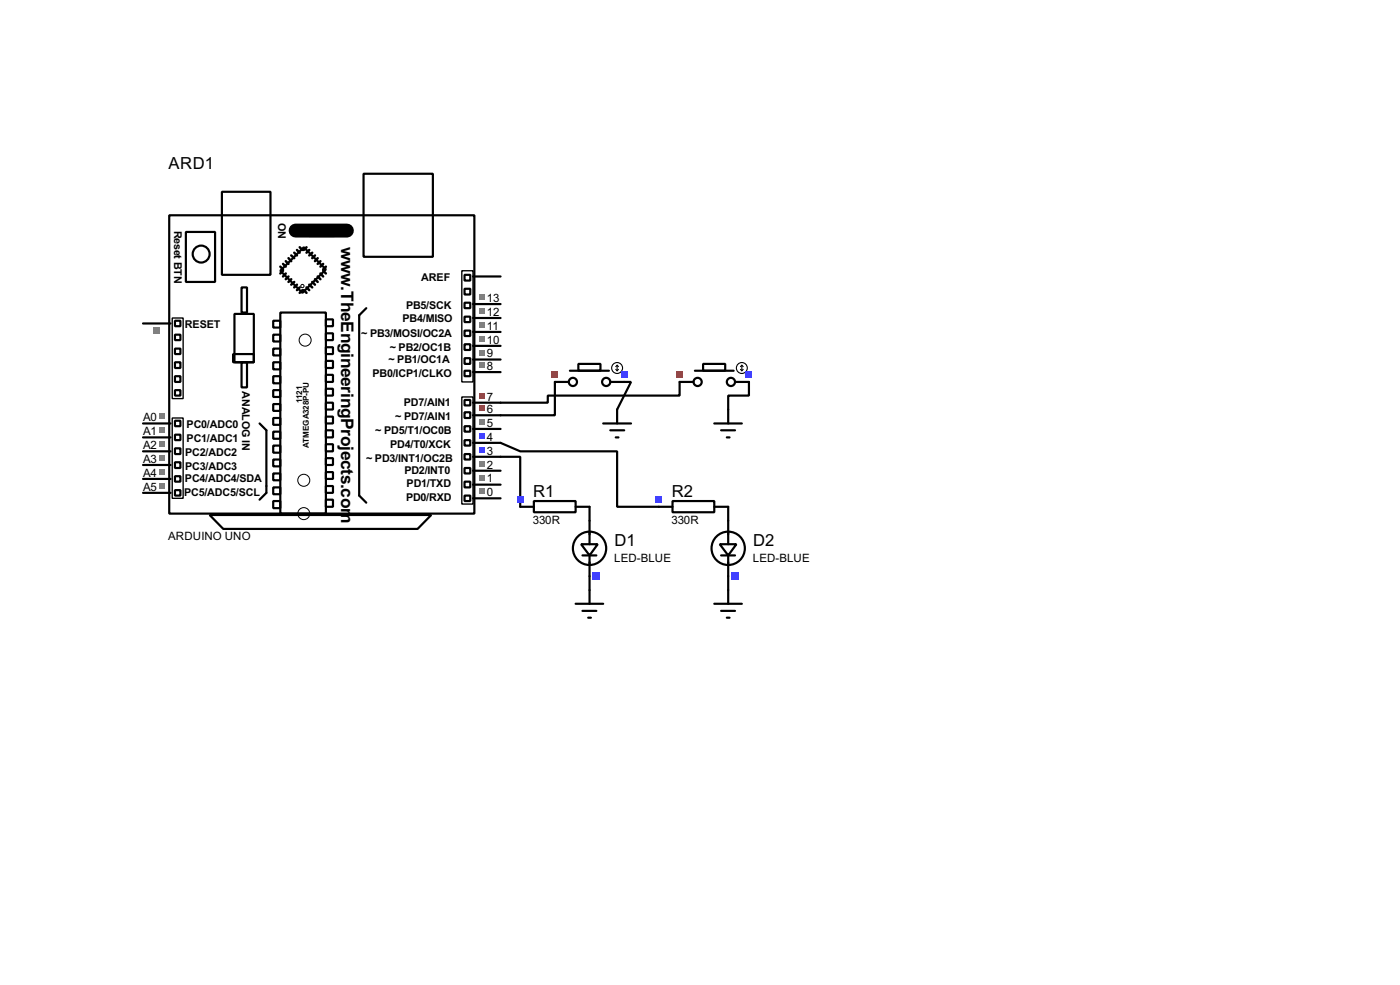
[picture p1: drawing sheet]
<svg xmlns="http://www.w3.org/2000/svg" width="256mm" height="180mm" viewBox="0 0 256 180" stroke-linecap="round" stroke-linejoin="round" font-family="sans-serif">
<g fill="none" stroke="#000" stroke-width=".4">
<path d="M31 39.4h55.9v54.6h-55.9zM40.7 35.1h8.9v15.2h-8.9zM66.6 31.8h12.7v15.2h-12.7zM26.2 59.2h5.1M32.1 58.7h1v1h-1zM34.1 42.5h5.3v9.1h-5.3zM43 57.5h3.5v8.8h-3.5zM44.3 52.6h1v4.6h-1zM50.1 58.7h1.3v1.3h-1.3zM51.4 57.2h8.3v36.8h-8.3zM55.7 45.3l4 4-4.3 4.3-4-4zM56.7 41.2h4.6v2h-4.6z"/>
<path d="M59.7 58.5h1.3v1.2h-1.3zM67.1 56.4l-1.3 1.3v33l1.3 1.3M85.1 50.3h1.1v1.1h-1.1zM85.1 55.4h1.1v1h-1.1zM85.1 58h1.1v1h-1.1zM85.1 52.9h1.1v1h-1.1zM86.7 58.2h5M86.7 55.7h5M86.7 50.6h5M26.2 77.5h5.1M32.1 61.3h1v1h-1zM32.1 66.3h1v1.1h-1z"/>
<path d="M32.1 71.4h1v1h-1zM32.1 68.9h1v1h-1zM32.1 63.8h1v1h-1zM32.1 77h1v1h-1zM32.1 79.6h1v1h-1zM42.7 64.8h3.8v1.5h-3.8zM44.3 66.3h1v4.6h-1zM47.6 77.5l1.2 1.3v11.4l-1.2 1.3M50.1 61.3h1.3v1.2h-1.3zM50.1 63.8h1.3v1.3h-1.3zM50.1 66.3h1.3v1.3h-1.3zM50.1 68.9h1.3v1.3h-1.3z"/>
<path d="M50.1 71.4h1.3v1.3h-1.3zM50.1 74h1.3v1.2h-1.3zM50.1 76.5h1.3v1.3h-1.3zM50.1 79h1.3v1.3h-1.3zM59.7 61h1.3v1.3h-1.3zM59.7 63.6h1.3v1.2h-1.3zM59.7 66.1h1.3v1.3h-1.3zM59.7 68.6h1.3v1.3h-1.3zM59.7 71.2h1.3v1.2h-1.3zM59.7 73.7h1.3v1.3h-1.3zM59.7 76.3h1.3v1.2h-1.3zM59.7 78.8h1.3v1.3h-1.3z"/>
<path d="M85.1 60.5h1.1v1h-1.1zM85.1 63h1.1v1.1h-1.1zM85.1 65.6h1.1v1h-1.1zM85.1 67.9h1.1v1h-1.1zM85.1 73.2h1.1v1h-1.1zM85.1 75.5h1.1v1h-1.1zM85.1 78h1.1v1h-1.1zM86.7 78.5h5M86.7 68.1h5M86.7 65.8h5M86.7 63.3h5M86.7 60.8h5"/>
<path d="M101.7 69.9v6.1h-15M114.4 69.9h1.2l-2.5 5.1M124.5 69.9v2.5h-24.1v1.3h-13.7M137.2 69.9v2.5h-3.8v2.6M26.2 90.2h5.1M26.2 87.7h5.1M26.2 85.1h5.1M26.2 82.6h5.1M26.2 80.1h5.1M32.1 82.1h1v1h-1zM32.1 84.6h1v1.1h-1zM32.1 87.2h1v1h-1z"/>
<path d="M32.1 89.7h1v1h-1zM38.4 94.3h40.6l-2.5 2.5h-35.6zM50.1 81.6h1.3v1.3h-1.3zM50.1 84.1h1.3v1.3h-1.3zM50.1 86.7h1.3v1.2h-1.3zM50.1 89.2h1.3v1.3h-1.3zM50.1 91.7h1.3v1.3h-1.3zM59.7 81.3h1.3v1.3h-1.3zM59.7 83.9h1.3v1.2h-1.3zM59.7 86.4h1.3v1.3h-1.3zM59.7 89h1.3v1.2h-1.3zM59.7 91.5h1.3v1.3h-1.3z"/>
<path d="M85.1 80.6h1.1v1h-1.1zM85.1 83.1h1.1v1h-1.1zM85.1 85.7h1.1v1h-1.1zM85.1 88.2h1.1v1h-1.1zM85.1 90.7h1.1v1h-1.1zM86.7 83.6h8.6v9.2M86.7 81.1h5l3.6 1.5h17.8v10.2h7.6M86.7 91.2h5M86.7 88.7h5M86.7 86.2h5M108 92.8v2.5M133.4 92.8v2.5"/>
<path d="M108 105.5v2.5M133.4 105.5v2.5"/>
<circle cx="36.8" cy="46.5" r="1.55"/>
</g>
<path d="M54.2 42.2h9.4" fill="none" stroke="#000" stroke-width="2.6"/>
<g fill="none" stroke="#000" stroke-width=".45">
<path d="M51.4 48.8l.5 .5M51.9 48.3l.5 .5M51.9 49.6l-.5 .5M52.4 47.8l.5 .5M52.4 50.1l-.5 .5M52.9 47.3l.5 .5M52.9 50.6l-.5 .5M53.4 46.8l.5 .5M53.4 51.1l-.5 .5M53.9 46.3l.5 .5M53.9 51.6l-.5 .5M54.4 45.8l.5 .5"/>
<path d="M54.4 52.1l-.5 .5M54.9 45.3l.5 .5M54.9 52.6l-.5 .5M55.4 53.1l-.5 .5M55.7 53.1l.5 .5M56.2 52.6l.5 .5M56.2 45.3l-.5 .5M56.7 52.1l.5 .5M56.7 45.8l-.5 .5M57.2 51.6l.5 .5M57.2 46.3l-.5 .5M57.7 51.1l.5 .5"/>
<path d="M57.7 46.8l-.5 .5M58.2 50.6l.5 .5M58.2 47.3l-.5 .5M58.7 50.1l.5 .5M58.7 47.8l-.5 .5M59.2 49.6l.5 .5M59.2 48.3l-.5 .5M59.7 48.8l-.5 .5"/>
</g>
<g fill="none" stroke="#000" stroke-width=".18">
<circle cx="55.4" cy="52.4" r=".3"/>
<circle cx="55.9" cy="62.3" r="1.1"/>
<circle cx="55.6" cy="94" r="1.1"/>
<circle cx="55.6" cy="87.9" r="1.1"/>
</g>
<path d="M31.6 58.2h2v14.8h-2zM84.6 49.6h2.1v20.3h-2.1zM31.6 76.5h2v14.7h-2zM84.6 72.7h2.1v19.6h-2.1z" fill="none" stroke="#000" stroke-width=".25"/>
<g fill="#808080">
<path d="M87.8 89.5h1v1h-1z"/>
<path d="M87.8 86.9h1v1h-1z"/>
<path d="M87.8 84.4h1v1h-1z"/>
</g>
<g fill="#4040ff">
<path d="M87.8 81.8h1v1.1h-1z"/>
<path d="M87.8 79.3h1v1h-1z"/>
</g>
<path d="M87.8 76.8h1v1h-1z" fill="#808080"/>
<g fill="#ff4040">
<path d="M87.8 74.2h1v1h-1z"/>
<path d="M87.8 71.9h1v1.1h-1z"/>
</g>
<g fill="#808080">
<path d="M87.8 66.3h1v1.1h-1z"/>
<path d="M87.8 64.1h1v1h-1z"/>
<path d="M87.8 61.5h1v1h-1z"/>
<path d="M87.8 59h1v1h-1z"/>
<path d="M87.8 56.4h1v1.1h-1z"/>
<path d="M87.8 53.9h1v1h-1z"/>
<path d="M29.1 88.4h1.1v1.1h-1.1z"/>
<path d="M29.1 85.9h1.1v1h-1.1z"/>
<path d="M29.1 83.4h1.1v1h-1.1z"/>
<path d="M29.1 80.8h1.1v1h-1.1z"/>
<path d="M29.1 78.3h1.1v1h-1.1z"/>
<path d="M29.1 75.7h1.1v1.1h-1.1z"/>
<path d="M28.1 59.9h1.3v1.2h-1.3z"/>
</g>
<g fill="none" stroke="#000" stroke-width=".4">
<path d="M101.7 69.9h2.5M104.4 67.9h7.2M106 66.6h4v1.3h-4zM111.8 69.9h2.6"/>
<circle cx="104.9" cy="69.9" r=".75"/>
<circle cx="111" cy="69.9" r=".75"/>
</g>
<g fill="none" stroke="#000" stroke-width=".2">
<path d="M112.8 67.6l.3 .3M113.1 66.9v1M113.1 66.9l-.3 .2M113.1 66.9l.2 .2M113.3 67.6l-.2 .3"/>
<circle cx="113" cy="67.4" r="1"/>
</g>
<path d="M101 68h1.3v1.3h-1.3z" fill="#ff4040"/>
<path d="M113.7 68h1.3v1.3h-1.3z" fill="#4040ff"/>
<g fill="none" stroke="#000" stroke-width=".4">
<path d="M124.5 69.9h2.6M127.3 67.9h7.1M128.8 66.6h4.1v1.3h-4.1zM134.7 69.9h2.5"/>
<circle cx="127.8" cy="69.9" r=".75"/>
<circle cx="133.9" cy="69.9" r=".75"/>
</g>
<g fill="none" stroke="#000" stroke-width=".2">
<path d="M135.7 67.6l.2 .3M135.9 66.9v1M135.9 66.9l-.2 .2M135.9 66.9l.3 .2M136.2 67.6l-.3 .3"/>
<circle cx="135.9" cy="67.4" r="1"/>
</g>
<path d="M123.9 68h1.2v1.3h-1.2z" fill="#ff4040"/>
<path d="M136.6 68h1.2v1.3h-1.2z" fill="#4040ff"/>
<g fill="none" stroke="#000" stroke-width=".4">
<path d="M110.5 77.5h5.1M111.8 78.8h2.6M113.1 75v2.5M130.9 77.5h5M132.1 78.8h2.6M133.4 75v2.5M106.5 99.6h3l-1.5 2.1zM108 95.3v4.3M112.8 80.1h.5M133.2 80.1h.5M106.7 101.7h2.6M108 101.7v3.8"/>
<circle cx="108" cy="100.4" r="3.1"/>
</g>
<path d="M108.6 104.8h1.3v1.3h-1.3z" fill="#4040ff"/>
<g fill="none" stroke="#000" stroke-width=".4">
<path d="M131.9 99.6h3l-1.5 2.1zM133.4 95.3v4.3M132.1 101.7h2.6M133.4 101.7v3.8"/>
<circle cx="133.4" cy="100.4" r="3.1"/>
</g>
<path d="M134 104.8h1.3v1.3h-1.3z" fill="#4040ff"/>
<path d="M95.3 92.8h2.5M97.8 91.7h7.7v2.1h-7.7zM105.5 92.8h2.5M105.5 110.5h5M106.7 111.8h2.6M107.8 113.1h.5M108 108v2.5M130.9 110.5h5M132.1 111.8h2.6M133.2 113.1h.5M133.4 108v2.5" fill="none" stroke="#000" stroke-width=".4"/>
<path d="M94.7 90.9h1.2v1.2h-1.2z" fill="#4040ff"/>
<path d="M120.7 92.8h2.5M123.2 91.7h7.7v2.1h-7.7zM130.9 92.8h2.5" fill="none" stroke="#000" stroke-width=".4"/>
<path d="M120.1 90.9h1.2v1.2h-1.2z" fill="#4040ff"/>
<g font-size="3.6">
<text x="62.5" y="45.2" transform="rotate(90 62.5 45.2)">w</text>
<text x="62.5" y="52.4" transform="rotate(90 62.5 52.4)">.TheEngineeringProjects.com</text>
</g>
<g font-size="3.4">
<text x="30.9" y="31">ARD1</text>
<text x="97.7" y="90.9">R1</text>
<text x="123.1" y="90.9">R2</text>
<text x="112.6" y="99.9">D1</text>
<text x="138" y="99.9">D2</text>
</g>
<g font-size="2.4">
<text x="89.2" y="57.8">12</text>
<text x="89.2" y="55.3">13</text>
<text x="89.2" y="65.4">9</text>
<text x="89.2" y="62.9">10</text>
<text x="89.2" y="60.3">11</text>
<text x="89.2" y="67.7">8</text>
<text x="26.2" y="77.1">A0</text>
<text x="89.2" y="75.6">6</text>
<text x="89.2" y="73.3">7</text>
<text x="26.2" y="82.2">A2</text>
<text x="26.2" y="79.7">A1</text>
<text x="89.2" y="83.2">3</text>
<text x="89.2" y="80.7">4</text>
<text x="89.2" y="78.1">5</text>
<text x="26.2" y="89.8">A5</text>
<text x="26.2" y="87.3">A4</text>
<text x="26.2" y="84.7">A3</text>
<text x="89.2" y="88.3">1</text>
<text x="89.2" y="85.7">2</text>
<text x="89.2" y="90.8">0</text>
<text x="97.6" y="95.9">330R</text>
<text x="123" y="95.9">330R</text>
<text x="30.8" y="98.9">ARDUINO UNO</text>
<text x="112.5" y="102.8">LED-BLUE</text>
<text x="137.9" y="102.8">LED-BLUE</text>
</g>
<g font-size="2.2">
<text x="51" y="40.8" transform="rotate(90 51 40.8)">ON</text>
<text x="31.9" y="42.2" transform="rotate(90 31.9 42.2)">Reset BTN</text>
<text x="77.2" y="51.5">AREF</text>
<text x="73.7" y="58.9">PB4/MISO</text>
<text x="74.4" y="56.6">PB5/SCK</text>
<text x="33.9" y="60.1">RESET</text>
<text x="66.2" y="61.7">~ PB3/MOSI/OC2A</text>
<text x="71.4" y="64.2">~ PB2/OC1B</text>
<text x="44.4" y="71.6" transform="rotate(90 44.4 71.6)">ANALOG IN</text>
<text x="68.2" y="69">PB0/ICP1/CLKO</text>
<text x="71.2" y="66.5">~ PB1/OC1A</text>
<text x="72.4" y="76.9">~ PD7/AIN1</text>
<text x="74" y="74.4">PD7/AIN1</text>
<text x="33.9" y="83.5">PC2/ADC2</text>
<text x="34.2" y="81">PC1/ADC1</text>
<text x="34.2" y="78.4">PC0/ADC0</text>
<text x="68.8" y="79.4">~ PD5/T1/OC0B</text>
<text x="71.5" y="82">PD4/T0/XCK</text>
<text x="33.9" y="88.3">PC4/ADC4/SDA</text>
<text x="33.9" y="86">PC3/ADC3</text>
<text x="67.1" y="84.5">~ PD3/INT1/OC2B</text>
<text x="74.1" y="86.8">PD2/INT0</text>
<text x="74.5" y="89.1">PD1/TXD</text>
<text x="33.7" y="90.8">PC5/ADC5/SCL</text>
<text x="74.4" y="91.6">PD0/RXD</text>
</g>
<g font-size="1.7">
<text x="55.4" y="73.7" transform="rotate(-90 55.4 73.7)">1121</text>
<text x="56.6" y="82" transform="rotate(-90 56.6 82)">ATMEGA328P-PU</text>
</g>
</svg>
